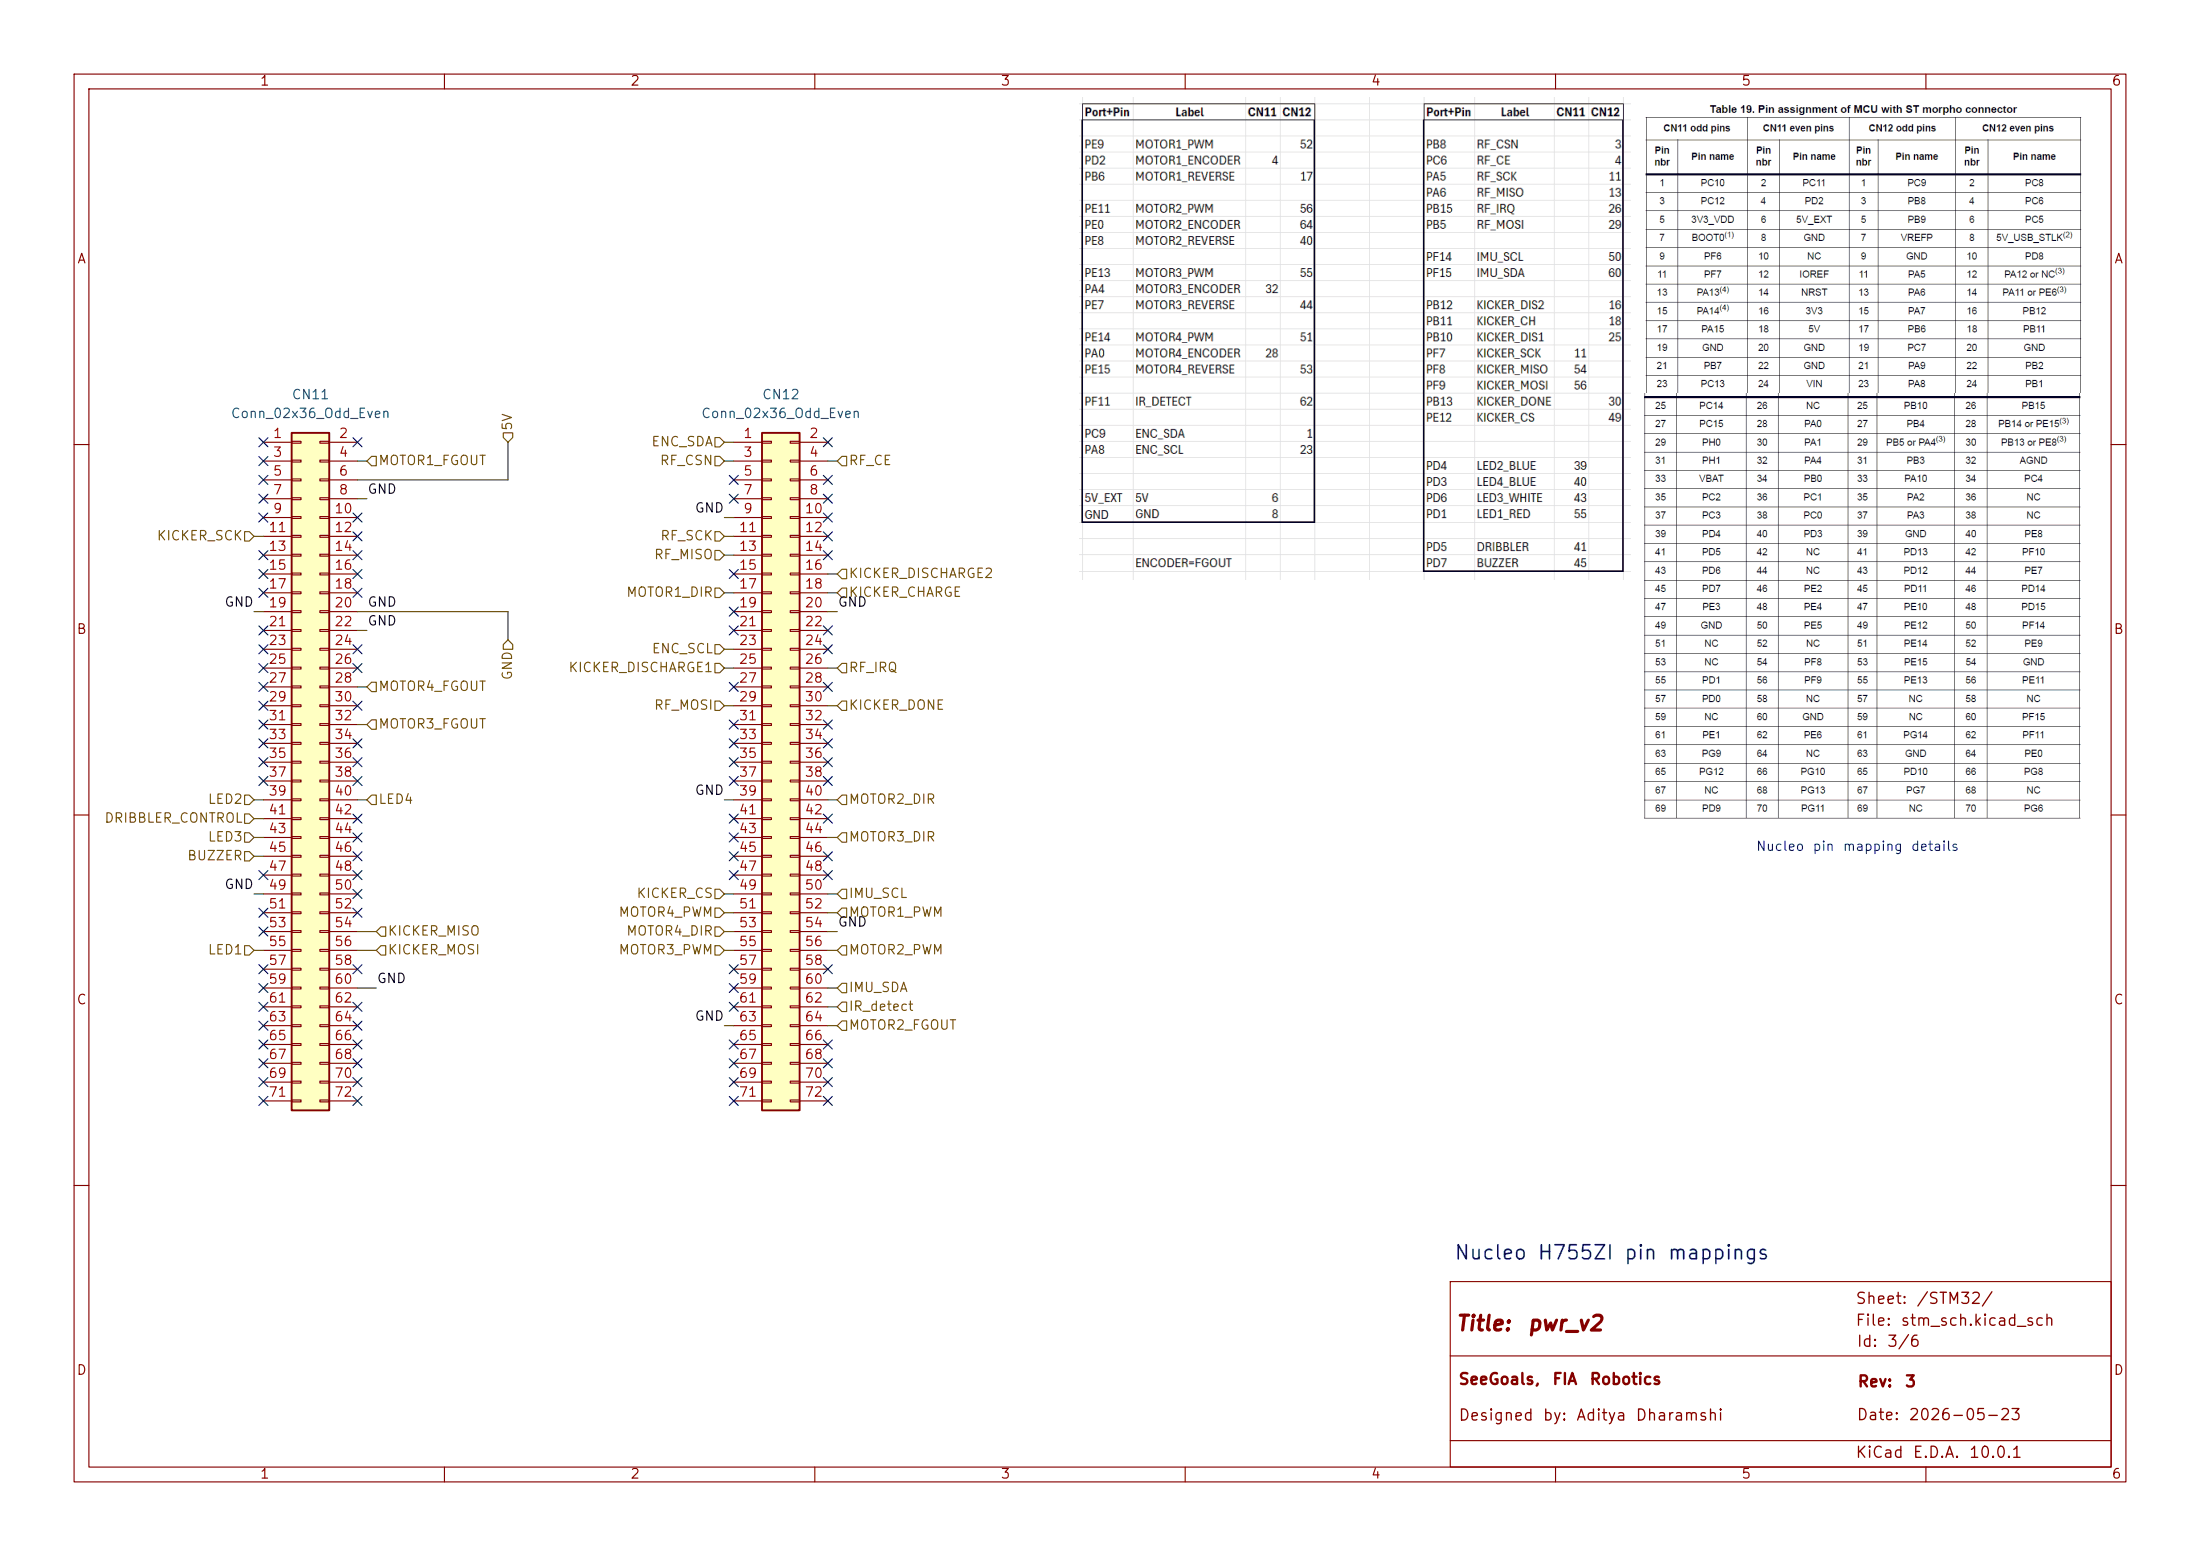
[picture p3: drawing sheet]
(kicad_sch
 (version 20260306)
 (generator "eeschema")
 (generator_version "10.0")
 (paper "A4")
 (title_block
  (title "pwr_v2")
  (date "2026-05-23")
  (rev "3")
  (company "Buck regulator circuits to generate 12V, 5V and 3.3V supplies.")
  (comment 1 "STM32 headers"))
 (lib_symbols
  (symbol "Connector_Generic:Conn_02x36_Odd_Even"
   (pin_names
    (offset 1.016) (hide yes)) (exclude_from_sim no) (in_bom yes) (on_board yes)
   (in_pos_files yes)
   (duplicate_pin_numbers_are_jumpers no)
   (property "Reference" "J" (at 1.27 45.72 0) (show_name no) (do_not_autoplace no) (effects (font (size 1.27 1.27))))
   (property "Value" "Conn_02x36_Odd_Even" (at 1.27 -48.26 0) (show_name no) (do_not_autoplace no) (effects (font (size 1.27 1.27))))
   (property "Footprint" "" (at 0 0 0) (show_name no) (do_not_autoplace no) (hide yes) (effects (font (size 1.27 1.27))))
   (property "Datasheet" "" (at 0 0 0) (show_name no) (do_not_autoplace no) (hide yes) (effects (font (size 1.27 1.27))))
   (property "Description" "Generic connector, double row, 02x36, odd/even pin numbering scheme (row 1 odd numbers, row 2 even numbers), script generated (kicad-library-utils/schlib/autogen/connector/)" (at 0 0 0) (show_name no) (do_not_autoplace no) (hide yes) (effects (font (size 1.27 1.27))))
   (symbol "Conn_02x36_Odd_Even_1_1"
    (rectangle (start -1.27 44.45) (end 3.81 -46.99) (stroke (width 0.254) (type default)) (fill (type background)))
    (rectangle (start -1.27 43.307) (end 0 43.053) (stroke (width 0.1524) (type default)) (fill (type none)))
    (rectangle (start -1.27 40.767) (end 0 40.513) (stroke (width 0.1524) (type default)) (fill (type none)))
    (rectangle (start -1.27 38.227) (end 0 37.973) (stroke (width 0.1524) (type default)) (fill (type none)))
    (rectangle (start -1.27 35.687) (end 0 35.433) (stroke (width 0.1524) (type default)) (fill (type none)))
    (rectangle (start -1.27 33.147) (end 0 32.893) (stroke (width 0.1524) (type default)) (fill (type none)))
    (rectangle (start -1.27 30.607) (end 0 30.353) (stroke (width 0.1524) (type default)) (fill (type none)))
    (rectangle (start -1.27 28.067) (end 0 27.813) (stroke (width 0.1524) (type default)) (fill (type none)))
    (rectangle (start -1.27 25.527) (end 0 25.273) (stroke (width 0.1524) (type default)) (fill (type none)))
    (rectangle (start -1.27 22.987) (end 0 22.733) (stroke (width 0.1524) (type default)) (fill (type none)))
    (rectangle (start -1.27 20.447) (end 0 20.193) (stroke (width 0.1524) (type default)) (fill (type none)))
    (rectangle (start -1.27 17.907) (end 0 17.653) (stroke (width 0.1524) (type default)) (fill (type none)))
    (rectangle (start -1.27 15.367) (end 0 15.113) (stroke (width 0.1524) (type default)) (fill (type none)))
    (rectangle (start -1.27 12.827) (end 0 12.573) (stroke (width 0.1524) (type default)) (fill (type none)))
    (rectangle (start -1.27 10.287) (end 0 10.033) (stroke (width 0.1524) (type default)) (fill (type none)))
    (rectangle (start -1.27 7.747) (end 0 7.493) (stroke (width 0.1524) (type default)) (fill (type none)))
    (rectangle (start -1.27 5.207) (end 0 4.953) (stroke (width 0.1524) (type default)) (fill (type none)))
    (rectangle (start -1.27 2.667) (end 0 2.413) (stroke (width 0.1524) (type default)) (fill (type none)))
    (rectangle (start -1.27 0.127) (end 0 -0.127) (stroke (width 0.1524) (type default)) (fill (type none)))
    (rectangle (start -1.27 -2.413) (end 0 -2.667) (stroke (width 0.1524) (type default)) (fill (type none)))
    (rectangle (start -1.27 -4.953) (end 0 -5.207) (stroke (width 0.1524) (type default)) (fill (type none)))
    (rectangle (start -1.27 -7.493) (end 0 -7.747) (stroke (width 0.1524) (type default)) (fill (type none)))
    (rectangle (start -1.27 -10.033) (end 0 -10.287) (stroke (width 0.1524) (type default)) (fill (type none)))
    (rectangle (start -1.27 -12.573) (end 0 -12.827) (stroke (width 0.1524) (type default)) (fill (type none)))
    (rectangle (start -1.27 -15.113) (end 0 -15.367) (stroke (width 0.1524) (type default)) (fill (type none)))
    (rectangle (start -1.27 -17.653) (end 0 -17.907) (stroke (width 0.1524) (type default)) (fill (type none)))
    (rectangle (start -1.27 -20.193) (end 0 -20.447) (stroke (width 0.1524) (type default)) (fill (type none)))
    (rectangle (start -1.27 -22.733) (end 0 -22.987) (stroke (width 0.1524) (type default)) (fill (type none)))
    (rectangle (start -1.27 -25.273) (end 0 -25.527) (stroke (width 0.1524) (type default)) (fill (type none)))
    (rectangle (start -1.27 -27.813) (end 0 -28.067) (stroke (width 0.1524) (type default)) (fill (type none)))
    (rectangle (start -1.27 -30.353) (end 0 -30.607) (stroke (width 0.1524) (type default)) (fill (type none)))
    (rectangle (start -1.27 -32.893) (end 0 -33.147) (stroke (width 0.1524) (type default)) (fill (type none)))
    (rectangle (start -1.27 -35.433) (end 0 -35.687) (stroke (width 0.1524) (type default)) (fill (type none)))
    (rectangle (start -1.27 -37.973) (end 0 -38.227) (stroke (width 0.1524) (type default)) (fill (type none)))
    (rectangle (start -1.27 -40.513) (end 0 -40.767) (stroke (width 0.1524) (type default)) (fill (type none)))
    (rectangle (start -1.27 -43.053) (end 0 -43.307) (stroke (width 0.1524) (type default)) (fill (type none)))
    (rectangle (start -1.27 -45.593) (end 0 -45.847) (stroke (width 0.1524) (type default)) (fill (type none)))
    (rectangle (start 3.81 43.307) (end 2.54 43.053) (stroke (width 0.1524) (type default)) (fill (type none)))
    (rectangle (start 3.81 40.767) (end 2.54 40.513) (stroke (width 0.1524) (type default)) (fill (type none)))
    (rectangle (start 3.81 38.227) (end 2.54 37.973) (stroke (width 0.1524) (type default)) (fill (type none)))
    (rectangle (start 3.81 35.687) (end 2.54 35.433) (stroke (width 0.1524) (type default)) (fill (type none)))
    (rectangle (start 3.81 33.147) (end 2.54 32.893) (stroke (width 0.1524) (type default)) (fill (type none)))
    (rectangle (start 3.81 30.607) (end 2.54 30.353) (stroke (width 0.1524) (type default)) (fill (type none)))
    (rectangle (start 3.81 28.067) (end 2.54 27.813) (stroke (width 0.1524) (type default)) (fill (type none)))
    (rectangle (start 3.81 25.527) (end 2.54 25.273) (stroke (width 0.1524) (type default)) (fill (type none)))
    (rectangle (start 3.81 22.987) (end 2.54 22.733) (stroke (width 0.1524) (type default)) (fill (type none)))
    (rectangle (start 3.81 20.447) (end 2.54 20.193) (stroke (width 0.1524) (type default)) (fill (type none)))
    (rectangle (start 3.81 17.907) (end 2.54 17.653) (stroke (width 0.1524) (type default)) (fill (type none)))
    (rectangle (start 3.81 15.367) (end 2.54 15.113) (stroke (width 0.1524) (type default)) (fill (type none)))
    (rectangle (start 3.81 12.827) (end 2.54 12.573) (stroke (width 0.1524) (type default)) (fill (type none)))
    (rectangle (start 3.81 10.287) (end 2.54 10.033) (stroke (width 0.1524) (type default)) (fill (type none)))
    (rectangle (start 3.81 7.747) (end 2.54 7.493) (stroke (width 0.1524) (type default)) (fill (type none)))
    (rectangle (start 3.81 5.207) (end 2.54 4.953) (stroke (width 0.1524) (type default)) (fill (type none)))
    (rectangle (start 3.81 2.667) (end 2.54 2.413) (stroke (width 0.1524) (type default)) (fill (type none)))
    (rectangle (start 3.81 0.127) (end 2.54 -0.127) (stroke (width 0.1524) (type default)) (fill (type none)))
    (rectangle (start 3.81 -2.413) (end 2.54 -2.667) (stroke (width 0.1524) (type default)) (fill (type none)))
    (rectangle (start 3.81 -4.953) (end 2.54 -5.207) (stroke (width 0.1524) (type default)) (fill (type none)))
    (rectangle (start 3.81 -7.493) (end 2.54 -7.747) (stroke (width 0.1524) (type default)) (fill (type none)))
    (rectangle (start 3.81 -10.033) (end 2.54 -10.287) (stroke (width 0.1524) (type default)) (fill (type none)))
    (rectangle (start 3.81 -12.573) (end 2.54 -12.827) (stroke (width 0.1524) (type default)) (fill (type none)))
    (rectangle (start 3.81 -15.113) (end 2.54 -15.367) (stroke (width 0.1524) (type default)) (fill (type none)))
    (rectangle (start 3.81 -17.653) (end 2.54 -17.907) (stroke (width 0.1524) (type default)) (fill (type none)))
    (rectangle (start 3.81 -20.193) (end 2.54 -20.447) (stroke (width 0.1524) (type default)) (fill (type none)))
    (rectangle (start 3.81 -22.733) (end 2.54 -22.987) (stroke (width 0.1524) (type default)) (fill (type none)))
    (rectangle (start 3.81 -25.273) (end 2.54 -25.527) (stroke (width 0.1524) (type default)) (fill (type none)))
    (rectangle (start 3.81 -27.813) (end 2.54 -28.067) (stroke (width 0.1524) (type default)) (fill (type none)))
    (rectangle (start 3.81 -30.353) (end 2.54 -30.607) (stroke (width 0.1524) (type default)) (fill (type none)))
    (rectangle (start 3.81 -32.893) (end 2.54 -33.147) (stroke (width 0.1524) (type default)) (fill (type none)))
    (rectangle (start 3.81 -35.433) (end 2.54 -35.687) (stroke (width 0.1524) (type default)) (fill (type none)))
    (rectangle (start 3.81 -37.973) (end 2.54 -38.227) (stroke (width 0.1524) (type default)) (fill (type none)))
    (rectangle (start 3.81 -40.513) (end 2.54 -40.767) (stroke (width 0.1524) (type default)) (fill (type none)))
    (rectangle (start 3.81 -43.053) (end 2.54 -43.307) (stroke (width 0.1524) (type default)) (fill (type none)))
    (rectangle (start 3.81 -45.593) (end 2.54 -45.847) (stroke (width 0.1524) (type default)) (fill (type none)))
    (pin passive line (at -5.08 43.18 0) (length 3.81) (name "Pin_1" (effects (font (size 1.27 1.27)))) (number "1" (effects (font (size 1.27 1.27)))))
    (pin passive line (at 7.62 43.18 180) (length 3.81) (name "Pin_2" (effects (font (size 1.27 1.27)))) (number "2" (effects (font (size 1.27 1.27)))))
    (pin passive line (at -5.08 40.64 0) (length 3.81) (name "Pin_3" (effects (font (size 1.27 1.27)))) (number "3" (effects (font (size 1.27 1.27)))))
    (pin passive line (at 7.62 40.64 180) (length 3.81) (name "Pin_4" (effects (font (size 1.27 1.27)))) (number "4" (effects (font (size 1.27 1.27)))))
    (pin passive line (at -5.08 38.1 0) (length 3.81) (name "Pin_5" (effects (font (size 1.27 1.27)))) (number "5" (effects (font (size 1.27 1.27)))))
    (pin passive line (at 7.62 38.1 180) (length 3.81) (name "Pin_6" (effects (font (size 1.27 1.27)))) (number "6" (effects (font (size 1.27 1.27)))))
    (pin passive line (at -5.08 35.56 0) (length 3.81) (name "Pin_7" (effects (font (size 1.27 1.27)))) (number "7" (effects (font (size 1.27 1.27)))))
    (pin passive line (at 7.62 35.56 180) (length 3.81) (name "Pin_8" (effects (font (size 1.27 1.27)))) (number "8" (effects (font (size 1.27 1.27)))))
    (pin passive line (at -5.08 33.02 0) (length 3.81) (name "Pin_9" (effects (font (size 1.27 1.27)))) (number "9" (effects (font (size 1.27 1.27)))))
    (pin passive line (at 7.62 33.02 180) (length 3.81) (name "Pin_10" (effects (font (size 1.27 1.27)))) (number "10" (effects (font (size 1.27 1.27)))))
    (pin passive line (at -5.08 30.48 0) (length 3.81) (name "Pin_11" (effects (font (size 1.27 1.27)))) (number "11" (effects (font (size 1.27 1.27)))))
    (pin passive line (at 7.62 30.48 180) (length 3.81) (name "Pin_12" (effects (font (size 1.27 1.27)))) (number "12" (effects (font (size 1.27 1.27)))))
    (pin passive line (at -5.08 27.94 0) (length 3.81) (name "Pin_13" (effects (font (size 1.27 1.27)))) (number "13" (effects (font (size 1.27 1.27)))))
    (pin passive line (at 7.62 27.94 180) (length 3.81) (name "Pin_14" (effects (font (size 1.27 1.27)))) (number "14" (effects (font (size 1.27 1.27)))))
    (pin passive line (at -5.08 25.4 0) (length 3.81) (name "Pin_15" (effects (font (size 1.27 1.27)))) (number "15" (effects (font (size 1.27 1.27)))))
    (pin passive line (at 7.62 25.4 180) (length 3.81) (name "Pin_16" (effects (font (size 1.27 1.27)))) (number "16" (effects (font (size 1.27 1.27)))))
    (pin passive line (at -5.08 22.86 0) (length 3.81) (name "Pin_17" (effects (font (size 1.27 1.27)))) (number "17" (effects (font (size 1.27 1.27)))))
    (pin passive line (at 7.62 22.86 180) (length 3.81) (name "Pin_18" (effects (font (size 1.27 1.27)))) (number "18" (effects (font (size 1.27 1.27)))))
    (pin passive line (at -5.08 20.32 0) (length 3.81) (name "Pin_19" (effects (font (size 1.27 1.27)))) (number "19" (effects (font (size 1.27 1.27)))))
    (pin passive line (at 7.62 20.32 180) (length 3.81) (name "Pin_20" (effects (font (size 1.27 1.27)))) (number "20" (effects (font (size 1.27 1.27)))))
    (pin passive line (at -5.08 17.78 0) (length 3.81) (name "Pin_21" (effects (font (size 1.27 1.27)))) (number "21" (effects (font (size 1.27 1.27)))))
    (pin passive line (at 7.62 17.78 180) (length 3.81) (name "Pin_22" (effects (font (size 1.27 1.27)))) (number "22" (effects (font (size 1.27 1.27)))))
    (pin passive line (at -5.08 15.24 0) (length 3.81) (name "Pin_23" (effects (font (size 1.27 1.27)))) (number "23" (effects (font (size 1.27 1.27)))))
    (pin passive line (at 7.62 15.24 180) (length 3.81) (name "Pin_24" (effects (font (size 1.27 1.27)))) (number "24" (effects (font (size 1.27 1.27)))))
    (pin passive line (at -5.08 12.7 0) (length 3.81) (name "Pin_25" (effects (font (size 1.27 1.27)))) (number "25" (effects (font (size 1.27 1.27)))))
    (pin passive line (at 7.62 12.7 180) (length 3.81) (name "Pin_26" (effects (font (size 1.27 1.27)))) (number "26" (effects (font (size 1.27 1.27)))))
    (pin passive line (at -5.08 10.16 0) (length 3.81) (name "Pin_27" (effects (font (size 1.27 1.27)))) (number "27" (effects (font (size 1.27 1.27)))))
    (pin passive line (at 7.62 10.16 180) (length 3.81) (name "Pin_28" (effects (font (size 1.27 1.27)))) (number "28" (effects (font (size 1.27 1.27)))))
    (pin passive line (at -5.08 7.62 0) (length 3.81) (name "Pin_29" (effects (font (size 1.27 1.27)))) (number "29" (effects (font (size 1.27 1.27)))))
    (pin passive line (at 7.62 7.62 180) (length 3.81) (name "Pin_30" (effects (font (size 1.27 1.27)))) (number "30" (effects (font (size 1.27 1.27)))))
    (pin passive line (at -5.08 5.08 0) (length 3.81) (name "Pin_31" (effects (font (size 1.27 1.27)))) (number "31" (effects (font (size 1.27 1.27)))))
    (pin passive line (at 7.62 5.08 180) (length 3.81) (name "Pin_32" (effects (font (size 1.27 1.27)))) (number "32" (effects (font (size 1.27 1.27)))))
    (pin passive line (at -5.08 2.54 0) (length 3.81) (name "Pin_33" (effects (font (size 1.27 1.27)))) (number "33" (effects (font (size 1.27 1.27)))))
    (pin passive line (at 7.62 2.54 180) (length 3.81) (name "Pin_34" (effects (font (size 1.27 1.27)))) (number "34" (effects (font (size 1.27 1.27)))))
    (pin passive line (at -5.08 0 0) (length 3.81) (name "Pin_35" (effects (font (size 1.27 1.27)))) (number "35" (effects (font (size 1.27 1.27)))))
    (pin passive line (at 7.62 0 180) (length 3.81) (name "Pin_36" (effects (font (size 1.27 1.27)))) (number "36" (effects (font (size 1.27 1.27)))))
    (pin passive line (at -5.08 -2.54 0) (length 3.81) (name "Pin_37" (effects (font (size 1.27 1.27)))) (number "37" (effects (font (size 1.27 1.27)))))
    (pin passive line (at 7.62 -2.54 180) (length 3.81) (name "Pin_38" (effects (font (size 1.27 1.27)))) (number "38" (effects (font (size 1.27 1.27)))))
    (pin passive line (at -5.08 -5.08 0) (length 3.81) (name "Pin_39" (effects (font (size 1.27 1.27)))) (number "39" (effects (font (size 1.27 1.27)))))
    (pin passive line (at 7.62 -5.08 180) (length 3.81) (name "Pin_40" (effects (font (size 1.27 1.27)))) (number "40" (effects (font (size 1.27 1.27)))))
    (pin passive line (at -5.08 -7.62 0) (length 3.81) (name "Pin_41" (effects (font (size 1.27 1.27)))) (number "41" (effects (font (size 1.27 1.27)))))
    (pin passive line (at 7.62 -7.62 180) (length 3.81) (name "Pin_42" (effects (font (size 1.27 1.27)))) (number "42" (effects (font (size 1.27 1.27)))))
    (pin passive line (at -5.08 -10.16 0) (length 3.81) (name "Pin_43" (effects (font (size 1.27 1.27)))) (number "43" (effects (font (size 1.27 1.27)))))
    (pin passive line (at 7.62 -10.16 180) (length 3.81) (name "Pin_44" (effects (font (size 1.27 1.27)))) (number "44" (effects (font (size 1.27 1.27)))))
    (pin passive line (at -5.08 -12.7 0) (length 3.81) (name "Pin_45" (effects (font (size 1.27 1.27)))) (number "45" (effects (font (size 1.27 1.27)))))
    (pin passive line (at 7.62 -12.7 180) (length 3.81) (name "Pin_46" (effects (font (size 1.27 1.27)))) (number "46" (effects (font (size 1.27 1.27)))))
    (pin passive line (at -5.08 -15.24 0) (length 3.81) (name "Pin_47" (effects (font (size 1.27 1.27)))) (number "47" (effects (font (size 1.27 1.27)))))
    (pin passive line (at 7.62 -15.24 180) (length 3.81) (name "Pin_48" (effects (font (size 1.27 1.27)))) (number "48" (effects (font (size 1.27 1.27)))))
    (pin passive line (at -5.08 -17.78 0) (length 3.81) (name "Pin_49" (effects (font (size 1.27 1.27)))) (number "49" (effects (font (size 1.27 1.27)))))
    (pin passive line (at 7.62 -17.78 180) (length 3.81) (name "Pin_50" (effects (font (size 1.27 1.27)))) (number "50" (effects (font (size 1.27 1.27)))))
    (pin passive line (at -5.08 -20.32 0) (length 3.81) (name "Pin_51" (effects (font (size 1.27 1.27)))) (number "51" (effects (font (size 1.27 1.27)))))
    (pin passive line (at 7.62 -20.32 180) (length 3.81) (name "Pin_52" (effects (font (size 1.27 1.27)))) (number "52" (effects (font (size 1.27 1.27)))))
    (pin passive line (at -5.08 -22.86 0) (length 3.81) (name "Pin_53" (effects (font (size 1.27 1.27)))) (number "53" (effects (font (size 1.27 1.27)))))
    (pin passive line (at 7.62 -22.86 180) (length 3.81) (name "Pin_54" (effects (font (size 1.27 1.27)))) (number "54" (effects (font (size 1.27 1.27)))))
    (pin passive line (at -5.08 -25.4 0) (length 3.81) (name "Pin_55" (effects (font (size 1.27 1.27)))) (number "55" (effects (font (size 1.27 1.27)))))
    (pin passive line (at 7.62 -25.4 180) (length 3.81) (name "Pin_56" (effects (font (size 1.27 1.27)))) (number "56" (effects (font (size 1.27 1.27)))))
    (pin passive line (at -5.08 -27.94 0) (length 3.81) (name "Pin_57" (effects (font (size 1.27 1.27)))) (number "57" (effects (font (size 1.27 1.27)))))
    (pin passive line (at 7.62 -27.94 180) (length 3.81) (name "Pin_58" (effects (font (size 1.27 1.27)))) (number "58" (effects (font (size 1.27 1.27)))))
    (pin passive line (at -5.08 -30.48 0) (length 3.81) (name "Pin_59" (effects (font (size 1.27 1.27)))) (number "59" (effects (font (size 1.27 1.27)))))
    (pin passive line (at 7.62 -30.48 180) (length 3.81) (name "Pin_60" (effects (font (size 1.27 1.27)))) (number "60" (effects (font (size 1.27 1.27)))))
    (pin passive line (at -5.08 -33.02 0) (length 3.81) (name "Pin_61" (effects (font (size 1.27 1.27)))) (number "61" (effects (font (size 1.27 1.27)))))
    (pin passive line (at 7.62 -33.02 180) (length 3.81) (name "Pin_62" (effects (font (size 1.27 1.27)))) (number "62" (effects (font (size 1.27 1.27)))))
    (pin passive line (at -5.08 -35.56 0) (length 3.81) (name "Pin_63" (effects (font (size 1.27 1.27)))) (number "63" (effects (font (size 1.27 1.27)))))
    (pin passive line (at 7.62 -35.56 180) (length 3.81) (name "Pin_64" (effects (font (size 1.27 1.27)))) (number "64" (effects (font (size 1.27 1.27)))))
    (pin passive line (at -5.08 -38.1 0) (length 3.81) (name "Pin_65" (effects (font (size 1.27 1.27)))) (number "65" (effects (font (size 1.27 1.27)))))
    (pin passive line (at 7.62 -38.1 180) (length 3.81) (name "Pin_66" (effects (font (size 1.27 1.27)))) (number "66" (effects (font (size 1.27 1.27)))))
    (pin passive line (at -5.08 -40.64 0) (length 3.81) (name "Pin_67" (effects (font (size 1.27 1.27)))) (number "67" (effects (font (size 1.27 1.27)))))
    (pin passive line (at 7.62 -40.64 180) (length 3.81) (name "Pin_68" (effects (font (size 1.27 1.27)))) (number "68" (effects (font (size 1.27 1.27)))))
    (pin passive line (at -5.08 -43.18 0) (length 3.81) (name "Pin_69" (effects (font (size 1.27 1.27)))) (number "69" (effects (font (size 1.27 1.27)))))
    (pin passive line (at 7.62 -43.18 180) (length 3.81) (name "Pin_70" (effects (font (size 1.27 1.27)))) (number "70" (effects (font (size 1.27 1.27)))))
    (pin passive line (at -5.08 -45.72 0) (length 3.81) (name "Pin_71" (effects (font (size 1.27 1.27)))) (number "71" (effects (font (size 1.27 1.27)))))
    (pin passive line (at 7.62 -45.72 180) (length 3.81) (name "Pin_72" (effects (font (size 1.27 1.27)))) (number "72" (effects (font (size 1.27 1.27))))))
   (embedded_fonts no)))
 (text "Nucleo H755ZI pin mappings"
  (exclude_from_sim no)
  (at 196.215 169.545 0)
  (effects (font (size 1.905 1.905)) (justify left)))
 (text "Nucleo pin mapping details"
  (exclude_from_sim no)
  (at 250.444 114.554 0)
  (effects (font (size 1.27 1.27))))
 (no_connect
  (at 99.06 105.41))
 (no_connect
  (at 35.56 146.05))
 (no_connect
  (at 35.56 140.97))
 (no_connect
  (at 99.06 118.11))
 (no_connect
  (at 35.56 77.47))
 (no_connect
  (at 35.56 80.01))
 (no_connect
  (at 111.76 130.81))
 (no_connect
  (at 48.26 87.63))
 (no_connect
  (at 48.26 74.93))
 (no_connect
  (at 48.26 72.39))
 (no_connect
  (at 111.76 64.77))
 (no_connect
  (at 111.76 72.39))
 (no_connect
  (at 111.76 115.57))
 (no_connect
  (at 111.76 146.05))
 (no_connect
  (at 48.26 105.41))
 (no_connect
  (at 48.26 100.33))
 (no_connect
  (at 35.56 64.77))
 (no_connect
  (at 48.26 118.11))
 (no_connect
  (at 48.26 77.47))
 (no_connect
  (at 35.56 87.63))
 (no_connect
  (at 35.56 97.79))
 (no_connect
  (at 35.56 62.23))
 (no_connect
  (at 99.06 130.81))
 (no_connect
  (at 35.56 85.09))
 (no_connect
  (at 35.56 138.43))
 (no_connect
  (at 99.06 148.59))
 (no_connect
  (at 99.06 143.51))
 (no_connect
  (at 35.56 95.25))
 (no_connect
  (at 48.26 90.17))
 (no_connect
  (at 48.26 140.97))
 (no_connect
  (at 111.76 143.51))
 (no_connect
  (at 111.76 105.41))
 (no_connect
  (at 99.06 140.97))
 (no_connect
  (at 48.26 113.03))
 (no_connect
  (at 99.06 133.35))
 (no_connect
  (at 111.76 102.87))
 (no_connect
  (at 48.26 80.01))
 (no_connect
  (at 99.06 77.47))
 (no_connect
  (at 48.26 120.65))
 (no_connect
  (at 111.76 118.11))
 (no_connect
  (at 48.26 69.85))
 (no_connect
  (at 35.56 148.59))
 (no_connect
  (at 99.06 64.77))
 (no_connect
  (at 35.56 100.33))
 (no_connect
  (at 111.76 59.69))
 (no_connect
  (at 99.06 146.05))
 (no_connect
  (at 111.76 140.97))
 (no_connect
  (at 111.76 148.59))
 (no_connect
  (at 99.06 92.71))
 (no_connect
  (at 99.06 97.79))
 (no_connect
  (at 99.06 85.09))
 (no_connect
  (at 111.76 92.71))
 (no_connect
  (at 111.76 69.85))
 (no_connect
  (at 99.06 82.55))
 (no_connect
  (at 35.56 67.31))
 (no_connect
  (at 35.56 90.17))
 (no_connect
  (at 111.76 85.09))
 (no_connect
  (at 99.06 113.03))
 (no_connect
  (at 48.26 102.87))
 (no_connect
  (at 35.56 143.51))
 (no_connect
  (at 35.56 105.41))
 (no_connect
  (at 48.26 95.25))
 (no_connect
  (at 35.54 69.85))
 (no_connect
  (at 35.56 133.35))
 (no_connect
  (at 111.76 100.33))
 (no_connect
  (at 111.76 67.31))
 (no_connect
  (at 35.56 130.81))
 (no_connect
  (at 99.06 67.31))
 (no_connect
  (at 35.56 102.87))
 (no_connect
  (at 35.56 92.71))
 (no_connect
  (at 48.26 123.19))
 (no_connect
  (at 48.26 148.59))
 (no_connect
  (at 48.26 130.81))
 (no_connect
  (at 48.26 115.57))
 (no_connect
  (at 111.76 110.49))
 (no_connect
  (at 111.76 74.93))
 (no_connect
  (at 48.26 146.05))
 (no_connect
  (at 111.76 87.63))
 (no_connect
  (at 99.06 115.57))
 (no_connect
  (at 48.26 143.51))
 (no_connect
  (at 48.26 135.89))
 (no_connect
  (at 99.06 102.87))
 (no_connect
  (at 48.26 110.49))
 (no_connect
  (at 35.56 123.19))
 (no_connect
  (at 48.26 59.69))
 (no_connect
  (at 35.56 135.89))
 (no_connect
  (at 35.56 118.11))
 (no_connect
  (at 35.56 74.93))
 (no_connect
  (at 111.76 97.79))
 (no_connect
  (at 99.06 100.33))
 (no_connect
  (at 99.06 135.89))
 (no_connect
  (at 35.56 125.73))
 (no_connect
  (at 99.06 110.49))
 (no_connect
  (at 35.56 59.69))
 (no_connect
  (at 48.26 138.43))
 (wire
  (pts (xy 68.58 59.69) (xy 68.58 64.77))
  (stroke (width 0) (type default)))
 (wire
  (pts (xy 48.26 128.27) (xy 50.8 128.27))
  (stroke (width 0) (type default)))
 (wire
  (pts (xy 113.03 62.23) (xy 111.76 62.23))
  (stroke (width 0) (type default)))
 (wire
  (pts (xy 34.29 115.57) (xy 35.56 115.57))
  (stroke (width 0) (type default)))
 (wire
  (pts (xy 113.03 133.35) (xy 111.76 133.35))
  (stroke (width 0) (type default)))
 (wire
  (pts (xy 97.79 125.73) (xy 99.06 125.73))
  (stroke (width 0) (type default)))
 (wire
  (pts (xy 97.79 87.63) (xy 99.06 87.63))
  (stroke (width 0) (type default)))
 (wire
  (pts (xy 68.58 82.55) (xy 48.26 82.55))
  (stroke (width 0) (type default)))
 (wire
  (pts (xy 34.29 113.03) (xy 35.56 113.03))
  (stroke (width 0) (type default)))
 (wire
  (pts (xy 48.26 107.95) (xy 49.53 107.95))
  (stroke (width 0) (type default)))
 (wire
  (pts (xy 97.79 120.65) (xy 99.06 120.65))
  (stroke (width 0) (type default)))
 (wire
  (pts (xy 34.29 128.27) (xy 35.56 128.27))
  (stroke (width 0) (type default)))
 (wire
  (pts (xy 97.79 59.69) (xy 99.06 59.69))
  (stroke (width 0) (type default)))
 (wire
  (pts (xy 49.53 85.09) (xy 48.26 85.09))
  (stroke (width 0) (type default)))
 (wire
  (pts (xy 99.06 138.43) (xy 97.79 138.43))
  (stroke (width 0) (type default)))
 (wire
  (pts (xy 113.03 123.19) (xy 111.76 123.19))
  (stroke (width 0) (type default)))
 (wire
  (pts (xy 111.76 82.55) (xy 113.03 82.55))
  (stroke (width 0) (type default)))
 (wire
  (pts (xy 48.26 133.35) (xy 50.8 133.35))
  (stroke (width 0) (type default)))
 (wire
  (pts (xy 111.76 125.73) (xy 113.03 125.73))
  (stroke (width 0) (type default)))
 (wire
  (pts (xy 113.03 128.27) (xy 111.76 128.27))
  (stroke (width 0) (type default)))
 (wire
  (pts (xy 113.03 120.65) (xy 111.76 120.65))
  (stroke (width 0) (type default)))
 (wire
  (pts (xy 34.29 72.39) (xy 35.56 72.39))
  (stroke (width 0) (type default)))
 (wire
  (pts (xy 97.79 95.25) (xy 99.06 95.25))
  (stroke (width 0) (type default)))
 (wire
  (pts (xy 34.29 110.49) (xy 35.56 110.49))
  (stroke (width 0) (type default)))
 (wire
  (pts (xy 35.56 120.65) (xy 34.29 120.65))
  (stroke (width 0) (type default)))
 (wire
  (pts (xy 99.06 69.85) (xy 97.79 69.85))
  (stroke (width 0) (type default)))
 (wire
  (pts (xy 113.03 135.89) (xy 111.76 135.89))
  (stroke (width 0) (type default)))
 (wire
  (pts (xy 35.56 82.55) (xy 34.29 82.55))
  (stroke (width 0) (type default)))
 (wire
  (pts (xy 49.53 92.71) (xy 48.26 92.71))
  (stroke (width 0) (type default)))
 (wire
  (pts (xy 68.58 86.36) (xy 68.58 82.55))
  (stroke (width 0) (type default)))
 (wire
  (pts (xy 113.03 138.43) (xy 111.76 138.43))
  (stroke (width 0) (type default)))
 (wire
  (pts (xy 97.79 80.01) (xy 99.06 80.01))
  (stroke (width 0) (type default)))
 (wire
  (pts (xy 113.03 95.25) (xy 111.76 95.25))
  (stroke (width 0) (type default)))
 (wire
  (pts (xy 111.76 107.95) (xy 113.03 107.95))
  (stroke (width 0) (type default)))
 (wire
  (pts (xy 48.26 125.73) (xy 50.8 125.73))
  (stroke (width 0) (type default)))
 (wire
  (pts (xy 97.79 72.39) (xy 99.06 72.39))
  (stroke (width 0) (type default)))
 (wire
  (pts (xy 113.03 77.47) (xy 111.76 77.47))
  (stroke (width 0) (type default)))
 (wire
  (pts (xy 97.79 123.19) (xy 99.06 123.19))
  (stroke (width 0) (type default)))
 (wire
  (pts (xy 111.76 113.03) (xy 113.03 113.03))
  (stroke (width 0) (type default)))
 (wire
  (pts (xy 97.79 74.93) (xy 99.06 74.93))
  (stroke (width 0) (type default)))
 (wire
  (pts (xy 49.53 97.79) (xy 48.26 97.79))
  (stroke (width 0) (type default)))
 (wire
  (pts (xy 97.79 90.17) (xy 99.06 90.17))
  (stroke (width 0) (type default)))
 (wire
  (pts (xy 34.29 107.95) (xy 35.56 107.95))
  (stroke (width 0) (type default)))
 (wire
  (pts (xy 68.58 64.77) (xy 48.26 64.77))
  (stroke (width 0) (type default)))
 (wire
  (pts (xy 48.26 67.31) (xy 49.53 67.31))
  (stroke (width 0) (type default)))
 (wire
  (pts (xy 113.03 80.01) (xy 111.76 80.01))
  (stroke (width 0) (type default)))
 (wire
  (pts (xy 49.53 62.23) (xy 48.26 62.23))
  (stroke (width 0) (type default)))
 (wire
  (pts (xy 111.76 90.17) (xy 113.03 90.17))
  (stroke (width 0) (type default)))
 (wire
  (pts (xy 97.79 62.23) (xy 99.06 62.23))
  (stroke (width 0) (type default)))
 (wire
  (pts (xy 97.79 128.27) (xy 99.06 128.27))
  (stroke (width 0) (type default)))
 (wire
  (pts (xy 99.06 107.95) (xy 97.79 107.95))
  (stroke (width 0) (type default)))
 (image
  (at 252.095 33.655)
  (scale 0.257113)
  (data))
 (image
  (at 251.46 81.915)
  (scale 0.257442)
  (data))
 (image
  (at 182.88 45.72)
  (scale 1.27842)
  (data))
 (label "GND"
  (at 49.53 82.55 0)
  (effects (font (size 1.27 1.27)) (justify left bottom)))
 (label "GND"
  (at 50.8 133.35 0)
  (effects (font (size 1.27 1.27)) (justify left bottom)))
 (label "GND"
  (at 34.29 120.65 180)
  (effects (font (size 1.27 1.27)) (justify right bottom)))
 (label "GND"
  (at 113.03 125.73 0)
  (effects (font (size 1.27 1.27)) (justify left bottom)))
 (label "GND"
  (at 49.53 85.09 0)
  (effects (font (size 1.27 1.27)) (justify left bottom)))
 (label "GND"
  (at 97.79 107.95 180)
  (effects (font (size 1.27 1.27)) (justify right bottom)))
 (label "GND"
  (at 49.53 67.31 0)
  (effects (font (size 1.27 1.27)) (justify left bottom)))
 (label "GND"
  (at 97.79 138.43 180)
  (effects (font (size 1.27 1.27)) (justify right bottom)))
 (label "GND"
  (at 113.03 82.55 0)
  (effects (font (size 1.27 1.27)) (justify left bottom)))
 (label "GND"
  (at 97.79 69.85 180)
  (effects (font (size 1.27 1.27)) (justify right bottom)))
 (label "GND"
  (at 34.29 82.55 180)
  (effects (font (size 1.27 1.27)) (justify right bottom)))
 (hierarchical_label "DRIBBLER_CONTROL"
  (shape input)
  (at 34.29 110.49 180)
  (effects (font (size 1.27 1.27)) (justify right)))
 (hierarchical_label "LED2"
  (shape input)
  (at 34.29 107.95 180)
  (effects (font (size 1.27 1.27)) (justify right)))
 (hierarchical_label "5V"
  (shape input)
  (at 68.58 59.69 90)
  (effects (font (size 1.27 1.27)) (justify left)))
 (hierarchical_label "MOTOR3_DIR"
  (shape input)
  (at 113.03 113.03 0)
  (effects (font (size 1.27 1.27)) (justify left)))
 (hierarchical_label "RF_CE"
  (shape input)
  (at 113.03 62.23 0)
  (effects (font (size 1.27 1.27)) (justify left)))
 (hierarchical_label "MOTOR4_PWM"
  (shape input)
  (at 97.79 123.19 180)
  (effects (font (size 1.27 1.27)) (justify right)))
 (hierarchical_label "ENC_SCL"
  (shape input)
  (at 97.79 87.63 180)
  (effects (font (size 1.27 1.27)) (justify right)))
 (hierarchical_label "KICKER_DISCHARGE2"
  (shape input)
  (at 113.03 77.47 0)
  (effects (font (size 1.27 1.27)) (justify left)))
 (hierarchical_label "IMU_SCL"
  (shape input)
  (at 113.03 120.65 0)
  (effects (font (size 1.27 1.27)) (justify left)))
 (hierarchical_label "MOTOR4_DIR"
  (shape input)
  (at 97.79 125.73 180)
  (effects (font (size 1.27 1.27)) (justify right)))
 (hierarchical_label "MOTOR4_FGOUT"
  (shape input)
  (at 49.53 92.71 0)
  (effects (font (size 1.27 1.27)) (justify left)))
 (hierarchical_label "KICKER_MISO"
  (shape input)
  (at 50.8 125.73 0)
  (effects (font (size 1.27 1.27)) (justify left)))
 (hierarchical_label "RF_MISO"
  (shape input)
  (at 97.79 74.93 180)
  (effects (font (size 1.27 1.27)) (justify right)))
 (hierarchical_label "MOTOR3_PWM"
  (shape input)
  (at 97.79 128.27 180)
  (effects (font (size 1.27 1.27)) (justify right)))
 (hierarchical_label "RF_IRQ"
  (shape input)
  (at 113.03 90.17 0)
  (effects (font (size 1.27 1.27)) (justify left)))
 (hierarchical_label "KICKER_SCK"
  (shape input)
  (at 34.29 72.39 180)
  (effects (font (size 1.27 1.27)) (justify right)))
 (hierarchical_label "MOTOR1_FGOUT"
  (shape input)
  (at 49.53 62.23 0)
  (effects (font (size 1.27 1.27)) (justify left)))
 (hierarchical_label "KICKER_DISCHARGE1"
  (shape input)
  (at 97.79 90.17 180)
  (effects (font (size 1.27 1.27)) (justify right)))
 (hierarchical_label "IR_detect"
  (shape input)
  (at 113.03 135.89 0)
  (effects (font (size 1.27 1.27)) (justify left)))
 (hierarchical_label "RF_SCK"
  (shape input)
  (at 97.79 72.39 180)
  (effects (font (size 1.27 1.27)) (justify right)))
 (hierarchical_label "KICKER_CHARGE"
  (shape input)
  (at 113.03 80.01 0)
  (effects (font (size 1.27 1.27)) (justify left)))
 (hierarchical_label "MOTOR1_DIR"
  (shape input)
  (at 97.79 80.01 180)
  (effects (font (size 1.27 1.27)) (justify right)))
 (hierarchical_label "KICKER_DONE"
  (shape input)
  (at 113.03 95.25 0)
  (effects (font (size 1.27 1.27)) (justify left)))
 (hierarchical_label "BUZZER"
  (shape input)
  (at 34.29 115.57 180)
  (effects (font (size 1.27 1.27)) (justify right)))
 (hierarchical_label "GND"
  (shape input)
  (at 68.58 86.36 270)
  (effects (font (size 1.27 1.27)) (justify right)))
 (hierarchical_label "LED4"
  (shape input)
  (at 49.53 107.95 0)
  (effects (font (size 1.27 1.27)) (justify left)))
 (hierarchical_label "KICKER_CS"
  (shape input)
  (at 97.79 120.65 180)
  (effects (font (size 1.27 1.27)) (justify right)))
 (hierarchical_label "KICKER_MOSI"
  (shape input)
  (at 50.8 128.27 0)
  (effects (font (size 1.27 1.27)) (justify left)))
 (hierarchical_label "IMU_SDA"
  (shape input)
  (at 113.03 133.35 0)
  (effects (font (size 1.27 1.27)) (justify left)))
 (hierarchical_label "MOTOR2_PWM"
  (shape input)
  (at 113.03 128.27 0)
  (effects (font (size 1.27 1.27)) (justify left)))
 (hierarchical_label "RF_CSN"
  (shape input)
  (at 97.79 62.23 180)
  (effects (font (size 1.27 1.27)) (justify right)))
 (hierarchical_label "LED1"
  (shape input)
  (at 34.29 128.27 180)
  (effects (font (size 1.27 1.27)) (justify right)))
 (hierarchical_label "MOTOR1_PWM"
  (shape input)
  (at 113.03 123.19 0)
  (effects (font (size 1.27 1.27)) (justify left)))
 (hierarchical_label "MOTOR2_FGOUT"
  (shape input)
  (at 113.03 138.43 0)
  (effects (font (size 1.27 1.27)) (justify left)))
 (hierarchical_label "MOTOR2_DIR"
  (shape input)
  (at 113.03 107.95 0)
  (effects (font (size 1.27 1.27)) (justify left)))
 (hierarchical_label "RF_MOSI"
  (shape input)
  (at 97.79 95.25 180)
  (effects (font (size 1.27 1.27)) (justify right)))
 (hierarchical_label "ENC_SDA"
  (shape input)
  (at 97.79 59.69 180)
  (effects (font (size 1.27 1.27)) (justify right)))
 (hierarchical_label "LED3"
  (shape input)
  (at 34.29 113.03 180)
  (effects (font (size 1.27 1.27)) (justify right)))
 (hierarchical_label "MOTOR3_FGOUT"
  (shape input)
  (at 49.53 97.79 0)
  (effects (font (size 1.27 1.27)) (justify left)))
 (symbol
  (lib_id "Connector_Generic:Conn_02x36_Odd_Even")
  (at 40.64 102.87 0)
  (unit 1)
  (body_style 1)
  (exclude_from_sim no)
  (in_bom no)
  (on_board yes)
  (in_pos_files no)
  (dnp no)
  (fields_autoplaced yes)
  (property "Reference" "CN11" (at 41.91 53.34 0) (show_name no) (do_not_autoplace no) (effects (font (size 1.27 1.27))))
  (property "Value" "Conn_02x36_Odd_Even" (at 41.91 55.88 0) (show_name no) (do_not_autoplace no) (effects (font (size 1.27 1.27))))
  (property "Footprint" "Connector_PinHeader_2.54mm:PinHeader_2x36_P2.54mm_Vertical" (at 40.64 102.87 0) (hide yes) (show_name no) (do_not_autoplace no) (effects (font (size 1.27 1.27))))
  (property "Datasheet" "" (at 40.64 102.87 0) (hide yes) (show_name no) (do_not_autoplace no) (effects (font (size 1.27 1.27))))
  (property "Description" "Generic connector, double row, 02x36, odd/even pin numbering scheme (row 1 odd numbers, row 2 even numbers), script generated (kicad-library-utils/schlib/autogen/connector/)" (at 40.64 102.87 0) (hide yes) (show_name no) (do_not_autoplace no) (effects (font (size 1.27 1.27))))
  (property "Datasheet_1" "" (at 40.64 102.87 0) (show_name no) (do_not_autoplace no) (effects (font (size 1.27 1.27))))
  (property "Footprint_1" "" (at 40.64 102.87 0) (show_name no) (do_not_autoplace no) (effects (font (size 1.27 1.27))))
  (property "Height" "" (at 40.64 102.87 0) (show_name no) (do_not_autoplace no) (effects (font (size 1.27 1.27))))
  (property "Manufacturer_Name" "" (at 40.64 102.87 0) (show_name no) (do_not_autoplace no) (effects (font (size 1.27 1.27))))
  (property "Manufacturer_Part_Number" "" (at 40.64 102.87 0) (show_name no) (do_not_autoplace no) (effects (font (size 1.27 1.27))))
  (property "Mouser Part Number" "" (at 40.64 102.87 0) (show_name no) (do_not_autoplace no) (effects (font (size 1.27 1.27))))
  (property "Mouser Price/Stock" "" (at 40.64 102.87 0) (show_name no) (do_not_autoplace no) (effects (font (size 1.27 1.27))))
  (property "Reference_1" "" (at 40.64 102.87 0) (show_name no) (do_not_autoplace no) (effects (font (size 1.27 1.27))))
  (property "Value_1" "" (at 40.64 102.87 0) (show_name no) (do_not_autoplace no) (effects (font (size 1.27 1.27))))
  (property "Voltage" "" (at 40.64 102.87 0) (show_name no) (do_not_autoplace no) (effects (font (size 1.27 1.27))))
  (pin "50")
  (pin "23")
  (pin "35")
  (pin "44")
  (pin "55")
  (pin "57")
  (pin "31")
  (pin "60")
  (pin "37")
  (pin "11")
  (pin "43")
  (pin "33")
  (pin "10")
  (pin "42")
  (pin "46")
  (pin "18")
  (pin "2")
  (pin "13")
  (pin "48")
  (pin "51")
  (pin "56")
  (pin "59")
  (pin "49")
  (pin "45")
  (pin "63")
  (pin "30")
  (pin "58")
  (pin "32")
  (pin "26")
  (pin "54")
  (pin "61")
  (pin "12")
  (pin "20")
  (pin "28")
  (pin "40")
  (pin "3")
  (pin "1")
  (pin "39")
  (pin "4")
  (pin "24")
  (pin "27")
  (pin "38")
  (pin "47")
  (pin "53")
  (pin "64")
  (pin "65")
  (pin "6")
  (pin "66")
  (pin "67")
  (pin "17")
  (pin "14")
  (pin "21")
  (pin "22")
  (pin "29")
  (pin "5")
  (pin "19")
  (pin "16")
  (pin "34")
  (pin "36")
  (pin "52")
  (pin "62")
  (pin "25")
  (pin "41")
  (pin "15")
  (pin "7")
  (pin "68")
  (pin "8")
  (pin "9")
  (pin "71")
  (pin "70")
  (pin "72")
  (pin "69"))
 (symbol
  (lib_id "Connector_Generic:Conn_02x36_Odd_Even")
  (at 104.14 102.87 0)
  (unit 1)
  (body_style 1)
  (exclude_from_sim no)
  (in_bom no)
  (on_board yes)
  (in_pos_files no)
  (dnp no)
  (fields_autoplaced yes)
  (property "Reference" "CN12" (at 105.41 53.34 0) (show_name no) (do_not_autoplace no) (effects (font (size 1.27 1.27))))
  (property "Value" "Conn_02x36_Odd_Even" (at 105.41 55.88 0) (show_name no) (do_not_autoplace no) (effects (font (size 1.27 1.27))))
  (property "Footprint" "Connector_PinHeader_2.54mm:PinHeader_2x36_P2.54mm_Vertical" (at 104.14 102.87 0) (hide yes) (show_name no) (do_not_autoplace no) (effects (font (size 1.27 1.27))))
  (property "Datasheet" "" (at 104.14 102.87 0) (hide yes) (show_name no) (do_not_autoplace no) (effects (font (size 1.27 1.27))))
  (property "Description" "Generic connector, double row, 02x36, odd/even pin numbering scheme (row 1 odd numbers, row 2 even numbers), script generated (kicad-library-utils/schlib/autogen/connector/)" (at 104.14 102.87 0) (hide yes) (show_name no) (do_not_autoplace no) (effects (font (size 1.27 1.27))))
  (property "Datasheet_1" "" (at 104.14 102.87 0) (show_name no) (do_not_autoplace no) (effects (font (size 1.27 1.27))))
  (property "Footprint_1" "" (at 104.14 102.87 0) (show_name no) (do_not_autoplace no) (effects (font (size 1.27 1.27))))
  (property "Height" "" (at 104.14 102.87 0) (show_name no) (do_not_autoplace no) (effects (font (size 1.27 1.27))))
  (property "Manufacturer_Name" "" (at 104.14 102.87 0) (show_name no) (do_not_autoplace no) (effects (font (size 1.27 1.27))))
  (property "Manufacturer_Part_Number" "" (at 104.14 102.87 0) (show_name no) (do_not_autoplace no) (effects (font (size 1.27 1.27))))
  (property "Mouser Part Number" "" (at 104.14 102.87 0) (show_name no) (do_not_autoplace no) (effects (font (size 1.27 1.27))))
  (property "Mouser Price/Stock" "" (at 104.14 102.87 0) (show_name no) (do_not_autoplace no) (effects (font (size 1.27 1.27))))
  (property "Reference_1" "" (at 104.14 102.87 0) (show_name no) (do_not_autoplace no) (effects (font (size 1.27 1.27))))
  (property "Value_1" "" (at 104.14 102.87 0) (show_name no) (do_not_autoplace no) (effects (font (size 1.27 1.27))))
  (property "Voltage" "" (at 104.14 102.87 0) (show_name no) (do_not_autoplace no) (effects (font (size 1.27 1.27))))
  (pin "19")
  (pin "20")
  (pin "12")
  (pin "10")
  (pin "21")
  (pin "22")
  (pin "15")
  (pin "23")
  (pin "17")
  (pin "24")
  (pin "14")
  (pin "2")
  (pin "25")
  (pin "1")
  (pin "11")
  (pin "16")
  (pin "18")
  (pin "13")
  (pin "45")
  (pin "53")
  (pin "60")
  (pin "62")
  (pin "42")
  (pin "41")
  (pin "48")
  (pin "40")
  (pin "50")
  (pin "61")
  (pin "67")
  (pin "52")
  (pin "68")
  (pin "8")
  (pin "69")
  (pin "26")
  (pin "38")
  (pin "55")
  (pin "7")
  (pin "64")
  (pin "37")
  (pin "59")
  (pin "9")
  (pin "51")
  (pin "43")
  (pin "6")
  (pin "65")
  (pin "47")
  (pin "57")
  (pin "46")
  (pin "72")
  (pin "70")
  (pin "36")
  (pin "58")
  (pin "3")
  (pin "29")
  (pin "34")
  (pin "54")
  (pin "28")
  (pin "39")
  (pin "32")
  (pin "33")
  (pin "49")
  (pin "5")
  (pin "35")
  (pin "63")
  (pin "31")
  (pin "56")
  (pin "66")
  (pin "71")
  (pin "30")
  (pin "4")
  (pin "44")
  (pin "27")))
